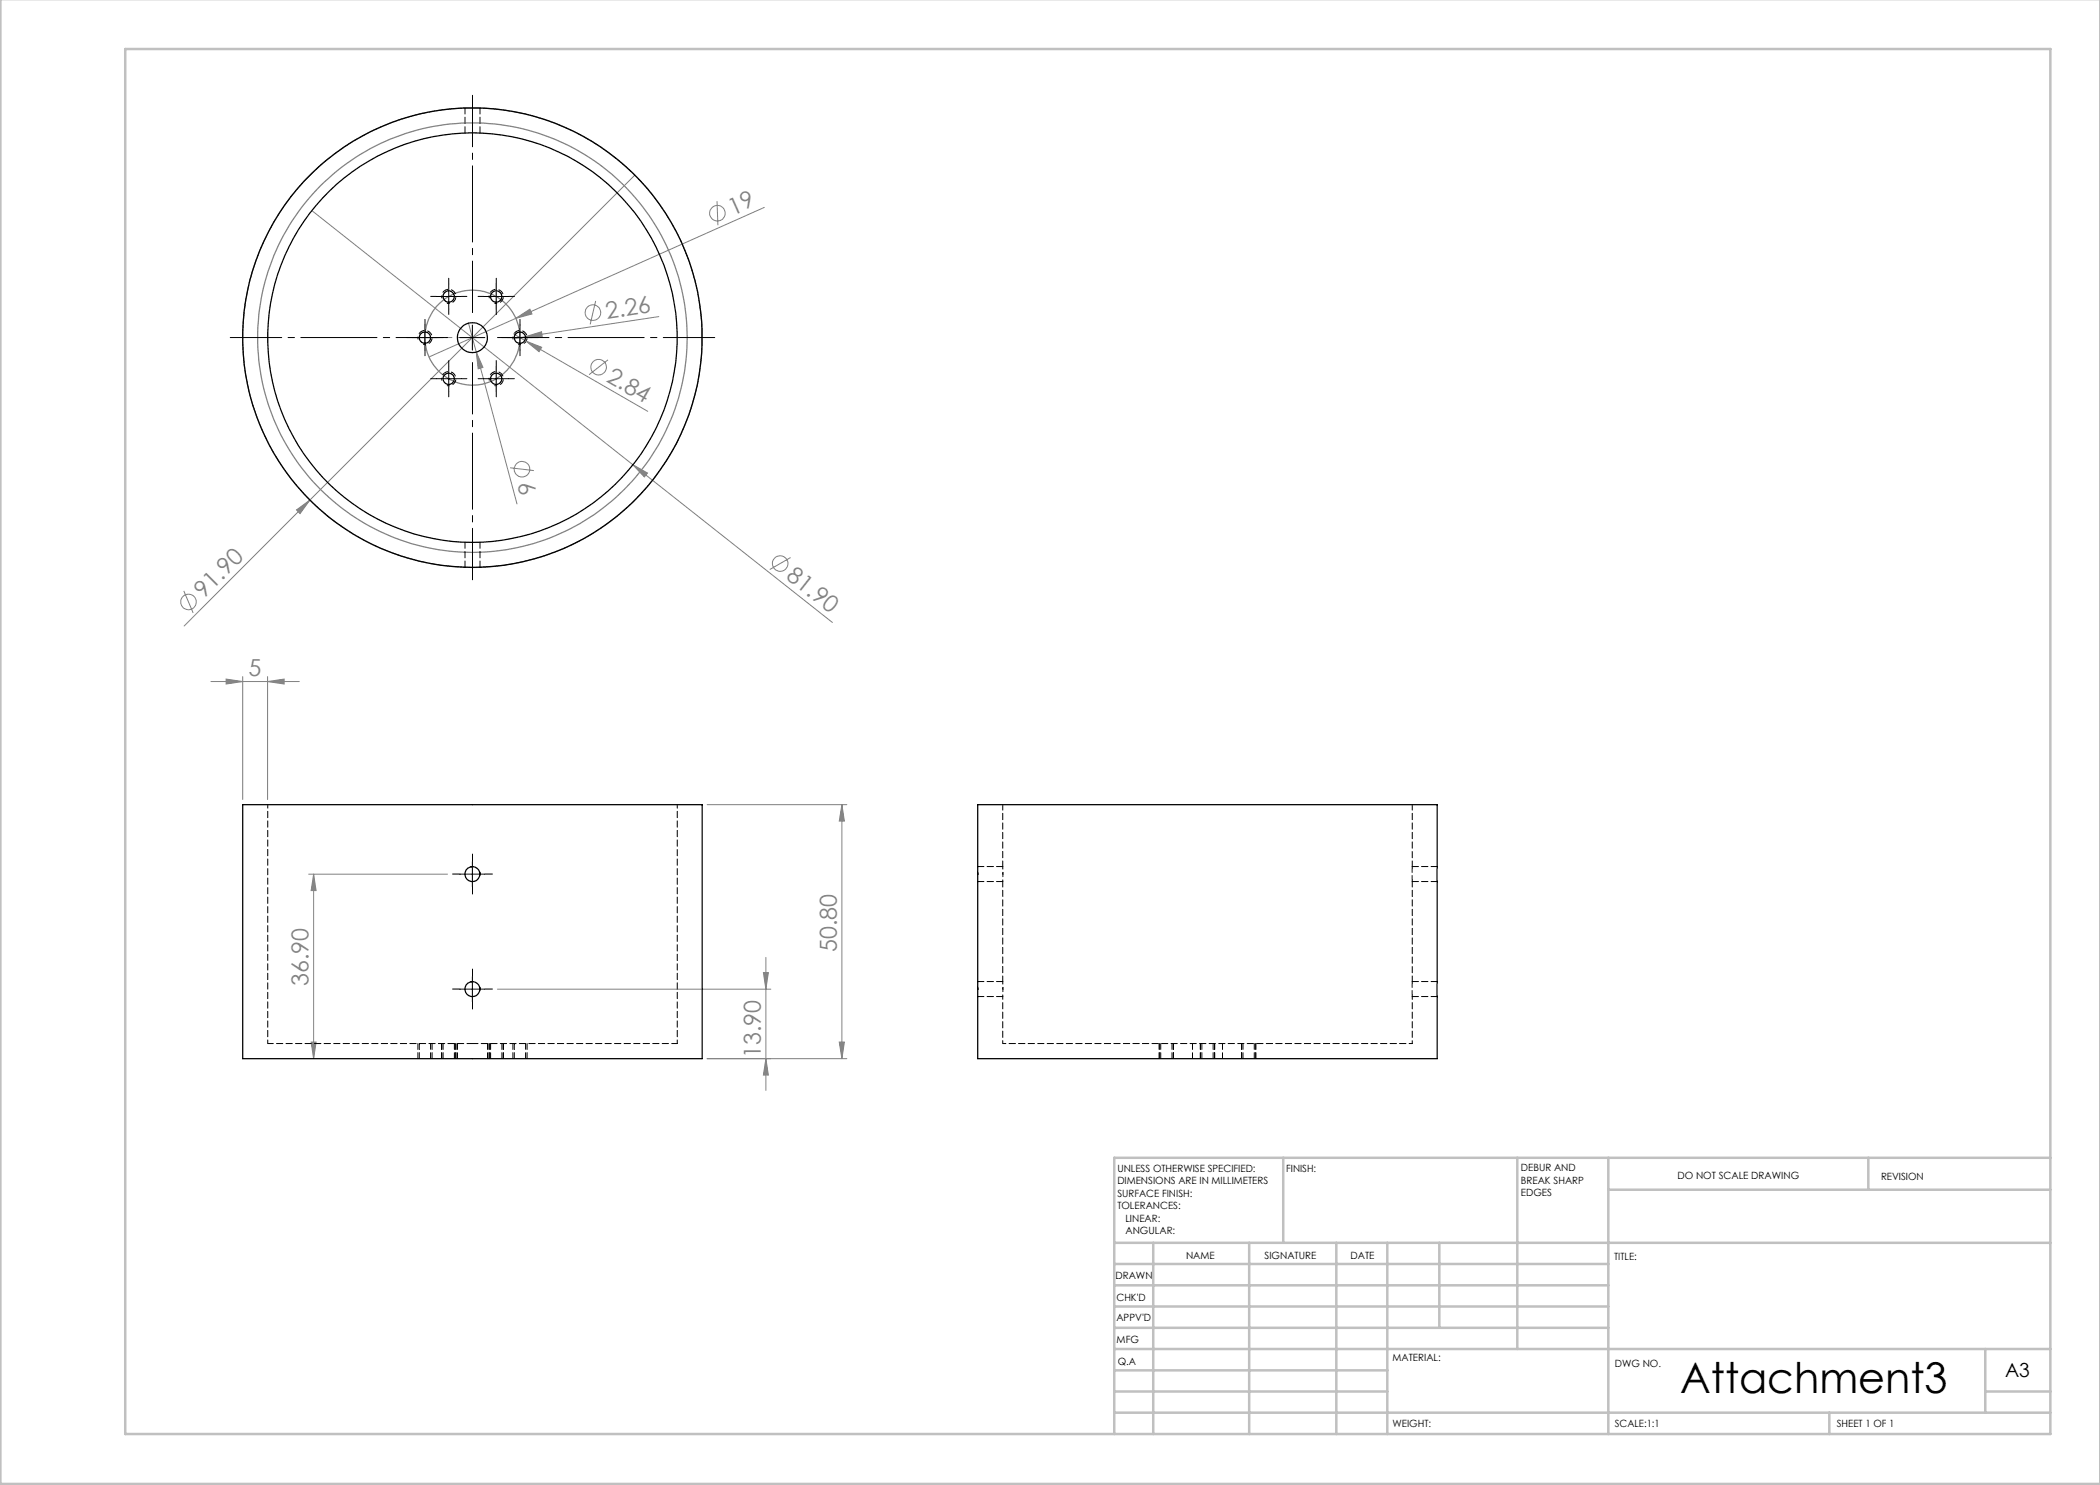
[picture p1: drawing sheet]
<svg xmlns="http://www.w3.org/2000/svg" width="420mm" height="297mm" viewBox="0 0 420 297" stroke-linecap="round" stroke-linejoin="round" font-family="sans-serif">
<g fill="none" stroke="#808080" stroke-width=".2">
<path d="M127 35l-90.2 90.2M62.4 42.1l64.2 50.9M143.4 40.2l.2 4.8M152.9 41.5l-49.7 22.2M93.7 64.6l9.7 36.2M95.2 70.4l1.4 3.1-1 .3zM102.8 66.8l2.4 1.4M103.2 63.7l2.8-1.9 .4 1zM103.2 63.7l-17.4 7.7M105.1 67.3l3.2-.9 .1 1zM105.1 67.3l-2.2 .4M105.2 68.2l3.1 1.3-.5 .8z"/>
<path d="M105.2 68.2l24.3 14.1M119.1 60.2l-1.1 4.7M121.6 72l-3.8 2.9M131.8 63.3l-26.7 4M102 93.6l4.8 .5M126.6 93l2.9 1.6-.6 .8zM126.6 93l39.9 31.5M36.8 118.2l1.8 4.4M59.3 102l2.7-2-2 2.7zM158.1 111.5l-4.1 2.4M42.2 136.3h17.7M45.2 135.8l3.3 .5-3.3 .5z"/>
<path d="M48.5 135.3v24.6M53.5 136.3l3.3-.5v1zM53.5 135.3v24.6M61.7 174.8h27.8M62.7 174.8v36.9M62.7 174.8l.5 3.3h-1zM141.4 160.9h28M168.4 160.9l.5 3.3h-1zM168.4 160.9v50.8M99.5 197.8h54.7M152.7 194.5h1l-.5 3.3zM153.2 191.5v26.6"/>
<path d="M62.2 208.4h1l-.5 3.3zM141.4 211.7h28M153.2 211.7l.5 3.3h-1zM167.9 208.4h1l-.5 3.3z"/>
<circle cx="143.5" cy="42.7" r="1.54"/>
<circle cx="118.6" cy="62.5" r="1.56"/>
<circle cx="119.7" cy="73.4" r="1.55"/>
<circle cx="104.4" cy="93.8" r="1.56"/>
<circle cx="156" cy="112.7" r="1.55"/>
<circle cx="37.7" cy="120.4" r="1.57"/>
</g>
<g fill="none" stroke="#808080" stroke-width=".25">
<circle cx="94.5" cy="67.5" r="46"/>
<circle cx="94.5" cy="67.5" r="9.5"/>
<circle cx="94.5" cy="67.5" r="43"/>
</g>
<path d="M84.6 68.9a1.42 1.42 0 0 0 1.8-1.3 1.42 1.42 0 0 0-1.5-1.5 1.42 1.42 0 0 0-1.3 1.8M89.4 60.7a1.42 1.42 0 0 0 1.8-1.3 1.42 1.42 0 0 0-1.6-1.5 1.42 1.42 0 0 0-1.2 1.8M89.4 77.1a1.42 1.42 0 0 0 1.8-1.2 1.42 1.42 0 0 0-1.6-1.6 1.42 1.42 0 0 0-1.2 1.8M98.9 60.7a1.42 1.42 0 0 0 1.8-1.3 1.42 1.42 0 0 0-1.6-1.5 1.42 1.42 0 0 0-1.2 1.8M98.9 77.1a1.42 1.42 0 0 0 1.8-1.2 1.42 1.42 0 0 0-1.6-1.6 1.42 1.42 0 0 0-1.2 1.8M103.6 68.9a1.42 1.42 0 0 0 1.8-1.3 1.42 1.42 0 0 0-1.5-1.5 1.42 1.42 0 0 0-1.3 1.8" fill="none" stroke="#000" stroke-width=".2" stroke-dasharray="1.3 .6" stroke-dashoffset=".7" stroke-linecap="butt"/>
<g fill="none" stroke="#c0c0c0" stroke-width=".5">
<path d="M.1 -.1v296.9h419.9M25 9.8h385.1v277h-385.1zM256.6 231.6v17M303.5 231.6v38.2M321.7 231.6v55.2M321.7 237.9h88.4M373.7 231.6v6.3M410.1 231.6h-187.3v55.2M222.8 248.6h187.3M222.8 257.1h98.9M222.8 252.8h98.9M230.6 248.6v38.2"/>
<path d="M249.8 248.6v38.2M267.3 248.6v38.2M277.5 248.6v38.2M287.9 248.6v17M222.8 265.6h98.9M222.8 261.3h98.9M222.8 278.3h54.7M222.8 274.1h54.7M222.8 269.8h187.3M397.1 278.3h13M397.1 269.8v12.7M222.8 282.5h187.3"/>
<path d="M365.9 282.5v4.3"/>
</g>
<path d="M94.5 67.5h-9.5" fill="none" stroke="#808080" stroke-width=".2" stroke-dasharray="15.2 1.3 1.3 1.3" stroke-dashoffset="12.4"/>
<g fill="none" stroke="#000" stroke-width=".2" stroke-dasharray="1.3 .6" stroke-dashoffset=".1">
<path d="M83.6 211.7v-3M86.4 211.7v-3M88.3 211.7v-3M91.2 211.7v-3M97.8 211.7v-3M100.7 211.7v-3M102.6 211.7v-3M105.4 211.7v-3M231.9 211.7v-3M234.7 211.7v-3M240.1 211.7v-3M242.9 211.7v-3"/>
<path d="M248.3 211.7v-3M251.1 211.7v-3"/>
</g>
<g fill="none" stroke="#000" stroke-width=".2" stroke-dasharray="15.2 1.3 1.3 1.3">
<path d="M87.2 59.3h-1.1M89.8 56.8v-1.1M92.3 59.3h1.1M96.8 59.3h-1.2M99.3 56.8v-1.1M101.8 59.3h1.1M82.5 67.5h-1.1M85 65v-1.1M85 70v1.1M87.2 75.7h-1.1M87.5 67.5h1.1M89.8 61.8v1.1"/>
<path d="M89.8 73.2v-1.1M89.8 78.2v1.2M92.3 75.7h1.1M96.8 75.7h-1.2M99.3 61.8v1.1M99.3 73.2v-1.1M99.3 78.2v1.2M101.5 67.5h-1.1M101.8 75.7h1.1M104 65v-1.1M104 70v1.1M106.5 67.5h1.1"/>
<path d="M92 174.8h-1.5M94.5 172.3v-1.5M94.5 177.3v1.5M97 174.8h1.5M92 197.8h-1.5M94.5 195.3v-1.5M97 197.8h1.5M94.5 200.3v1.5"/>
</g>
<path d="M89.5 67.5h-43.4M94.5 62.5v-43.4M94.5 72.5v43.5M99.5 67.5h43.4" fill="none" stroke="#000" stroke-width=".2" stroke-dasharray="15.2 1.3 1.3 1.3" stroke-dashoffset="4.9"/>
<g fill="none" stroke="#000" stroke-width=".2">
<path d="M87.2 59.3h5M89.7 56.8v5M96.7 59.3h5M99.2 56.8v5M82.5 67.5h5M85 65v5M87.2 75.7h5M89.7 73.3v4.9M92 67.5h5M94.5 65v5M96.7 75.7h5M99.2 73.3v4.9"/>
<path d="M101.5 67.5h5M104 65v5M92 174.8h5M94.5 172.3v5M92 197.8h5M94.5 195.3v5"/>
</g>
<g fill="#808080">
<path d="M105.1 67.3l3.2-.9 .1 1z"/>
<path d="M103.2 63.7l2.8-1.9 .4 1z"/>
<path d="M59.3 102l2.7-2-2 2.7z"/>
<path d="M95.2 70.4l1.4 3.1-1 .3z"/>
<path d="M126.6 93l2.9 1.6-.6 .8z"/>
<path d="M105.2 68.2l3.1 1.3-.5 .8z"/>
<path d="M53.5 136.3l3.3-.5v1zM45.2 135.8l3.3 .5-3.3 .5z"/>
<path d="M167.9 208.4h1l-.5 3.3zM168.4 160.9l.5 3.3h-1z"/>
<path d="M152.7 194.5h1l-.5 3.3zM153.2 211.7l.5 3.3h-1zM62.7 174.8l.5 3.3h-1zM62.2 208.4h1l-.5 3.3z"/>
</g>
<g fill="none" stroke="#000" stroke-width=".25">
<path d="M93 113.4v.1M96 113.4v.1M48.5 160.9h91.9v50.8h-91.9zM94.5 173.3l-.3 .1M95.9 174.4l.1 .7M195.5 160.9h91.9v50.8h-91.9zM195.5 174.5v.4M94.5 196.3l-.3 .1M95.9 197.4l.1 .7M195.5 197.5v.4"/>
<circle cx="89.7" cy="59.3" r="1.12"/>
<circle cx="99.2" cy="59.3" r="1.13"/>
<circle cx="85" cy="67.5" r="1.13"/>
<circle cx="89.7" cy="75.8" r="1.14"/>
<circle cx="94.5" cy="67.5" r="3"/>
<circle cx="94.5" cy="67.5" r="46"/>
<circle cx="94.5" cy="67.5" r="41"/>
<circle cx="99.2" cy="75.8" r="1.15"/>
<circle cx="104" cy="67.5" r="1.12"/>
<circle cx="94.5" cy="174.8" r="1.5"/>
<circle cx="94.5" cy="197.8" r="1.5"/>
</g>
<path d="M282.4 196.3v-20M94.5 208.7h-41M135.5 208.7h-41" fill="none" stroke="#000" stroke-width=".2" stroke-dasharray="1.3 .6" stroke-dashoffset=".2"/>
<path d="M53.6 160.9v47.8M135.5 208.7v-47.8" fill="none" stroke="#000" stroke-width=".2" stroke-dasharray="1.3 .6" stroke-dashoffset=".5"/>
<g fill="none" stroke="#000" stroke-width=".2" stroke-dasharray="1.3 .6" stroke-dashoffset=".1">
<path d="M200.6 176.3v20M200.6 160.9v12.4M282.4 176.3l.1-3M282.4 173.3v-12.4M282.4 199.3l.1-3M83.9 208.7v3M86.1 211.7v-3M88.6 208.7v3M90.9 211.7v-3M91.5 208.7v3M97.5 211.7v-3M98.1 208.7v3"/>
<path d="M100.4 211.7v-3M102.9 208.7v3M105.1 211.7v-3M232.1 208.7v3M234.4 211.7v-3M238.5 208.7v3M240.4 208.7v3M242.6 211.7v-3M244.5 211.7v-3M248.6 208.7v3M250.9 211.7v-3"/>
</g>
<g fill="none" stroke="#000" stroke-width=".2" stroke-dasharray="1.3 .6">
<path d="M93 21.6v5M96 26.6v-5M93 108.4v5M96 113.4v-5M195.5 176.3h5.1M200.6 173.3h-5M200.6 174.9v-.4M282.4 176.3h5M287.4 173.3h-4.9M195.5 199.3h5.1M200.6 196.3h-5M200.6 197.9v-.4"/>
<path d="M282.4 199.3h5M287.4 196.3h-4.9"/>
</g>
<path d="M200.6 174.8v1.5M200.6 199.3v9.4M200.6 197.8v1.5M282.4 208.7v-9.4" fill="none" stroke="#000" stroke-width=".2" stroke-dasharray="1.3 .6" stroke-dashoffset=".7"/>
<path d="M200.6 173.3v1.5M200.6 196.3v1.5" fill="none" stroke="#000" stroke-width=".2" stroke-dasharray="1.3 .6" stroke-dashoffset=".8"/>
<path d="M282.4 208.7h-81.8" fill="none" stroke="#000" stroke-width=".2" stroke-dasharray="1.3 .6" stroke-dashoffset=".6"/>
<text font-size="8.5" x="336.1" y="278.5">Attachment3</text>
<g font-size="4.7" fill="#808080">
<text x="146.5" y="43.1" transform="rotate(-24 146.5 43.1)">19</text>
<text x="121.4" y="63.8" transform="rotate(-9 121.4 63.8)">2.26</text>
<text x="121.1" y="76.2" transform="rotate(30 121.1 76.2)">2.84</text>
<text x="103.4" y="96.8" transform="rotate(75 103.4 96.8)">6</text>
<text x="40.7" y="119.8" transform="rotate(-45 40.7 119.8)">91.90</text>
<text x="157" y="115.6" transform="rotate(38 157 115.6)">81.90</text>
<text x="49.7" y="135.3">5</text>
<text x="167.4" y="190.5" transform="rotate(-90 167.4 190.5)">50.80</text>
<text x="61.7" y="197.2" transform="rotate(-90 61.7 197.2)">36.90</text>
<text x="152.2" y="211.6" transform="rotate(-90 152.2 211.6)">13.90</text>
</g>
<text font-size="3.9" x="401" y="275.4">A3</text>
<g font-size="2">
<text x="223.5" y="234.4">UNLESS OTHERWISE SPECIFIED:</text>
<text x="223.5" y="236.9">DIMENSIONS ARE IN MILLIMETERS</text>
<text x="223.5" y="239.4">SURFACE FINISH:</text>
<text x="257.2" y="234.4">FINISH:</text>
<text x="304.2" y="234.3">DEBUR AND</text>
<text x="304.2" y="236.8">BREAK SHARP</text>
<text x="304.2" y="239.3">EDGES</text>
<text x="335.5" y="235.8">DO NOT SCALE DRAWING</text>
<text x="376.2" y="236">REVISION</text>
<text x="223.5" y="241.9">TOLERANCES:</text>
<text x="225.1" y="244.4">LINEAR:</text>
<text x="225.1" y="246.9">ANGULAR:</text>
<text x="237.2" y="251.8">NAME</text>
<text x="252.9" y="251.7">SIGNATURE</text>
<text x="270.1" y="251.7">DATE</text>
<text x="223.1" y="255.9">DRAWN</text>
<text x="322.8" y="252">TITLE:</text>
<text x="223.3" y="260.1">CHK'D</text>
<text x="223.3" y="264.2">APPV'D</text>
<text x="223.3" y="268.6">MFG</text>
<text x="223.5" y="272.9">Q.A</text>
<text x="278.5" y="272.3">MATERIAL:</text>
<text x="323" y="273.4">DWG NO.</text>
<text x="278.5" y="285.3">WEIGHT:</text>
<text x="323" y="285.4">SCALE:1:1</text>
<text x="367.4" y="285.4">SHEET 1 OF 1</text>
</g>
</svg>
